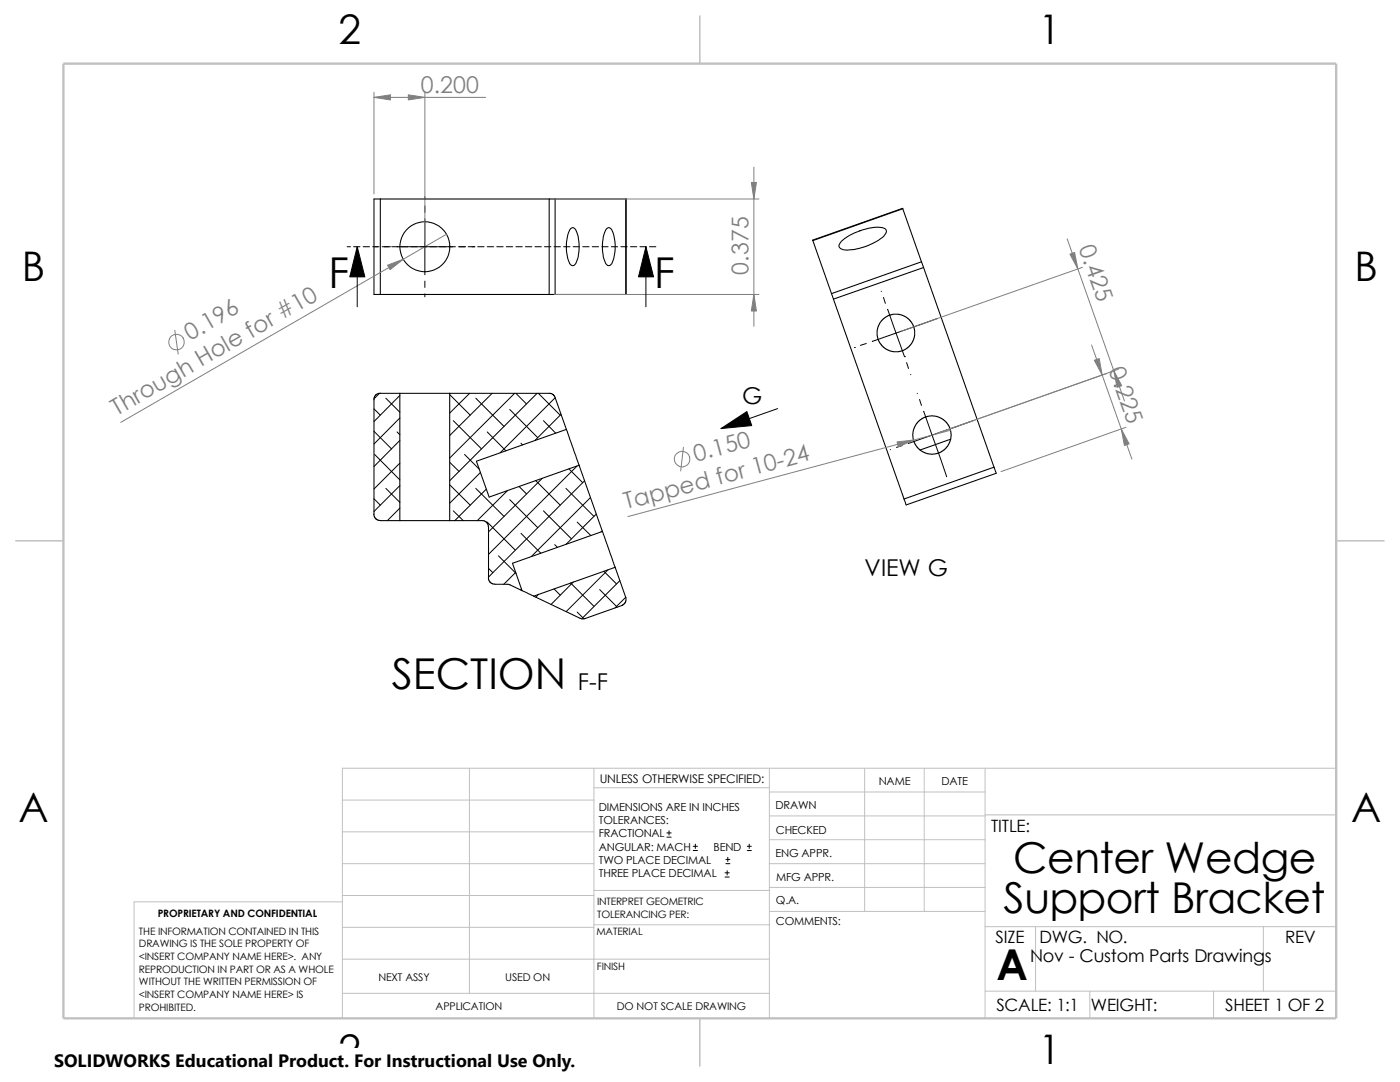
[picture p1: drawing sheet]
<svg xmlns="http://www.w3.org/2000/svg" width="279mm" height="216mm" viewBox="0 0 279 216" stroke-linecap="round" stroke-linejoin="round" font-family="sans-serif">
<g fill="none" stroke="#c0c0c0" stroke-width=".2">
<path d="M68.3 159.6h50.2M93.7 153.3v44.9M118.5 153.3v49.9M118.5 157.2h35M153.5 153.3v49.9M153.5 158h43.1M172.6 153.3v28.6M184.4 153.3v28.6M196.6 153.3v49.9M266.7 153.3h-198.4v49.9M68.3 178.7h50.2M68.3 172.3h50.2"/>
<path d="M68.3 166h50.2M68.3 180h-41.5v23.2M118.5 177.7h35.1M153.5 167.6h43.1M153.5 162.8h43.1M153.5 172.3h43.1M153.5 177.1h43.1M196.6 162.6h70.1M68.3 198.2h85.2M68.3 191.4h85.2M68.3 185h50.2M118.5 184.5h35.1"/>
<path d="M153.6 181.9h43M196.6 197.8h70.1M196.6 184.9h70.1M206.7 184.9v12.9M217.5 197.8v5.4M242.2 197.8v5.4M252.1 184.9v12.9"/>
</g>
<path d="M139.7 3.2v9.5M3.1 107.9h9.6M266.7 107.9h9.5M139.7 203.2v9.5" fill="none" stroke="#c0c0c0" stroke-width=".21"/>
<path d="M12.7 12.7h254v190.5h-254z" fill="none" stroke="#c0c0c0" stroke-width=".47"/>
<g fill="none" stroke="#000" stroke-width=".21">
<path d="M75.9 39.7h-1.3v19.1h1.3M75.9 39.7v19.1M75.9 39.7h33.7M109.6 39.7v19.1M109.6 39.7h1.2M110.8 39.7h14.1M110.8 39.7v19.1M124.9 39.7v19.1M75.9 58.8h33.7M109.6 58.8h1.2M110.8 58.8h14.1M113.9 45.6l.5-.2a3.3 3.3 0 0 1 1.1 2.8 6 6 0 0 1-.9 4.8h-.4a2.64 2.64 0 0 1-1-2.2 7.9 7.9 0 0 1 .7-5.2z"/>
<path d="M121.1 45.6l.5-.2a2.84 2.84 0 0 1 1 2.3 7.7 7.7 0 0 1-.7 5.1l-.5 .2a2.64 2.64 0 0 1-1-2.2 7.9 7.9 0 0 1 .7-5.2zM162.2 48l3.7 10.6M165.9 58.6l.4 1.1M166.3 59.7l14.1 39.9M168 48.1a11.9 11.9 0 0 1 8.1-2.7 .79 .79 0 0 1 .8 .6 .79 .79 0 0 1-.3 .9 11.3 11.3 0 0 1-8.3 2.9 .82 .82 0 0 1-.8-.5 .82 .82 0 0 1 .3-1zM180.2 41.7l-18 6.3M180.2 41.7l3.7 10.5M183.9 52.2l.4 1.2M183.9 52.2l-18 6.4M184.3 53.4l-18 6.3M184.3 53.4l14.1 39.8M75.9 78.4l-.8 .3-.5 .7v23.2"/>
<path d="M75.9 78.5h3.9M79.8 78.5v25.4M79.8 78.5h9.9M89.7 78.5h20.2l.5 .2 .4 .6M89.7 78.5v25.4M110.8 79.3l2.2 6.4M177.5 62.9l1.8-.2 .9 .2 .7 .4 .8 .7 .7 1.2 .1 1.7-.2 1-.4 .7-.6 .7-1.3 .7-1.7 .2-.9-.3-.7-.3-.8-.7-.7-1.2-.2-1.7 .3-1 .4-.7 .6-.7 1.3-.7M113 85.7l2.6 7.1M113 85.7l-17.9 6.3 2.5 7.2 18-6.4M115.6 92.8l4.6 13.2M184.7 83.2l1.5-.2 1.3 .3 .8 .4 .5 .5 .8 1.3 .2 1.5-.3 1.3-.4 .8-.5 .6-1.3 .7-1.5 .2-1.3-.3-.8-.4-.6-.5-.7-1.3-.2-1.5 .3-1.3 .4-.8 .5-.6 .7-.4 .6-.3M189.7 87.6l-6.1 2.2"/>
<path d="M198.4 93.2l-18 6.4M198.4 93.2l.4 1.2-18 6.4-.4-1.2M74.6 102.6l.3 .8 .7 .4 4.2 .1M79.8 103.9h9.9M89.7 103.9h6.8l.7 .4 .3 .9v10.1M97.5 115.3l.2 .8 .6 .4 3.2 .1 2.7 1.3M104.2 117.9l2.3 1.1M120.2 106l-17.9 6.4 1.9 5.5M120.2 106l2.6 7.2M122.8 113.2l2.1 6.1-.1 .9-.7 .6-7.4 2.6h-1l-9.2-4.4M122.8 113.2l-16.3 5.8"/>
<circle cx="84.8" cy="49.2" r="5"/>
</g>
<g fill="none" stroke="#000" stroke-width=".2">
<path d="M84.8 39.2v.6M69.3 49.2h.6M70.6 49.2h1.2M71.3 49.2v12M72.5 49.2h1.2M74.4 49.2h1.2M76.3 49.2h1.6M78.2 49.2h12.7M84.8 41.1v1.3M84.8 43.6v11.2M84.8 56.1v1.3M84.8 58.6v.6"/>
<path d="M91.5 49.2h1.4M93.4 49.2h1.4M95.3 49.2h1.3M97.2 49.2h1.3M99.1 49.2h1.3M101 49.2h1.3M103 49.2h1.2M104.9 49.2h1.2M106.8 49.2h1.2M108.7 49.2h1.2M110.6 49.2h1.2M112.5 49.2h1.2"/>
<path d="M114.4 49.2h1.3M116.3 49.2h1.3M118.2 49.2h1.3M120.1 49.2h1.3M122 49.2h1.3M123.9 49.2h1.3M125.8 49.2h1.3M127.7 49.2h1.3M128.9 49.2v12M129.6 49.2h1.3M175.9 58.1v.1M176.3 59.4l.4 1.1"/>
<path d="M75.7 78.5l-1.1 1.1M77 79.5l2.8 2.8M79.8 78.9l-5.2 5.2M89.7 78.7l4.2 4.1M93.7 78.5l-4 3.9M95 79.5l5.6 5.6M98.2 78.5l-8.5 8.4M102.7 78.5l-13 12.9M103 78.5l2.1 2.1M107.2 78.5l-17.5 17.4M107.4 78.5l4.4 4.3M110.8 79.4l-11 10.9"/>
<path d="M170.5 69.3h.1M172.9 68.5l-1.2 .4M177.1 61.7l1.7 4.8M178.8 66.5l-4.7 1.6M178.8 66.5l1.7 4.7M180.5 71.2h.1M180.9 72.3l.4 1.2M181.7 74.7l.1 .1M183 78.5h.1M183.5 79.7l.4 1.2M187.1 63.5l-8.3 3M74.6 99.5l1.3 1.3"/>
<path d="M74.6 86.1l3.5 3.5M74.6 81.6l1.3 1.2M74.8 90.7l5 5.1M77 97.5l2.8 2.7M79.2 86.2l.6 .5M79.8 83.4l-5.2 5.2M79.8 87.9l-5.2 5.2M79.8 92.4l-5.2 5.2M79.8 96.9l-5.2 5.2M89.7 96.7l4.2 4.1M89.7 92.2l1.9 1.9M90.5 83.9l5.6 5.7"/>
<path d="M92.7 90.7l2.9 2.9M95 97.5l5.6 5.5M95.9 94.3l-6.2 6.1M97 97.6l-6.2 6.3M97.2 86.2l3.8 3.8M101.3 97.9l-6.1 6M101.7 99.7l5.6 5.6M101.7 81.7l5.6 5.6M103.6 97.1l1.5 1.5M104 88.4l.3 .4M106.9 95.9l4.9 4.9M108.2 95.5l-10.7 10.6"/>
<path d="M108.5 83.9l2.4 2.5M112 82.7l-5.2 5.2M112.9 97.5l5.6 5.5M113.5 93.6l2.8 2.7M115.1 93l-17.6 17.6M116.7 95.9l-19.2 19.2M117.9 99.3l-11.9 11.7M155.2 81.5l-11.3 4M177.7 89.7h.1M180.1 88.9l-1.2 .4M184.3 82.1l1.7 4.7M186 86.8l-4.7 1.7"/>
<path d="M186 86.8l2.9 8.3M194.3 83.9l-8.3 2.9M79.8 101.4l-2.5 2.5M90.5 101.9l2 2M97.2 104.2l5.6 5.6M97.5 113.4l.8 .9M99.5 110.9l3.5 3.5M102.9 114.2l-2.4 2.4M104 106.4l3.9 4M104.1 117.5l-.2 .2M107.5 118.6l-.6 .6M108.5 101.9l5.5 5.6"/>
<path d="M110.6 117.5l1.2 1.2M110.7 108.7l.6 .5M113.9 116.3l4.6 4.7M114.4 116.1l-4.4 4.5M115.2 104.2l2.7 2.6M119 102.6l-6 6M119.7 117.6l3.5 3.6M120.2 105.9l-.3 .2M120.5 114l2.5 2.5M121.4 113.7l-8.4 8.3M123.7 115.9l-7.6 7.6M124.9 119.2l-2.1 2.1"/>
<path d="M115.2 122.1l1.3 1.4M133.1 167h.8M133.1 166.2h.8M133.5 165.8v.8M138.3 169.7h.9M138.3 168.9h.9M138.8 168.4v.9M144.7 175h.8M144.7 174.2h.8M144.9 172.3h.8M144.9 171.5h.8M145.1 173.7v.9"/>
<path d="M145.2 171.1v.8M149.1 169.7h.8M149.1 168.9h.8M149.5 168.4v.9"/>
</g>
<path d="M71.3 49.2l1.5 6h-3zM128.9 49.2l1.5 6h-3zM143.9 85.5l5.2-3.4 .9 2.8z" fill="#000" stroke="#000" stroke-width=".2"/>
<g fill="none" stroke="#808080" stroke-width=".2">
<path d="M74.6 19.4h22.3M74.6 18.4v20.3M84.8 18.4v29.8M110.6 39.7h40.9M150.5 33.4v31.7M89.1 46.7l-65 37.6M110.6 58.8h40.9M213 47.7l11.4 32.3M216 53.3l-36.2 12.8M34.9 65.9l.7 4.8M217.8 68.8l8.1 22.8M223.2 73.7l-36.2 12.8 33.9-12"/>
<path d="M136.4 89.2l-.6 4.8M189.7 85.9l-64.4 17.2M224.7 85.3l-24.9 8.8"/>
<circle cx="35.2" cy="68.2" r="1.56"/>
<circle cx="136.1" cy="91.6" r="1.56"/>
</g>
<g fill="#808080" stroke="#808080" stroke-width=".2">
<path d="M74.6 19.4l3.3-.5v1z"/>
<path d="M81.5 18.9l3.3 .5-3.3 .5z"/>
<path d="M77.3 52.9l3.2-1.2-2.6 2.1z"/>
<path d="M150.5 58.8l.5 3.3h-1.1z"/>
<path d="M149.9 36.4h1.1l-.5 3.3z"/>
<path d="M218.4 71.9l1-.4 .6 3.3z"/>
<path d="M223.8 85.6l1.5 3-.9 .3z"/>
<path d="M213.5 50.7l1-.3 .6 3.2z"/>
<path d="M222.3 74l1.6 3-1 .3z"/>
<path d="M179 88.2l3.4-.4-3.1 1.4z"/>
</g>
<path d="M10.8 209.2h104.1v6.7h-104.1z" fill="#fff"/>
<g font-size="8.5">
<text x="65.5" y="57.4">F</text>
<text x="130.6" y="57.4">F</text>
<text x="78.2" y="137.5">SECTION</text>
<text x="202.2" y="174.1">Center Wedge</text>
<text x="200.3" y="182.2">Support Bracket</text>
<text x="198.8" y="195.5">A</text>
</g>
<g font-size="8.1">
<text x="67.6" y="8.8">2</text>
<text x="207.3" y="8.8">1</text>
<text x="4.4" y="56.1">B</text>
<text x="270.3" y="56.1">B</text>
<text x="3.7" y="164.1">A</text>
<text x="269.6" y="164.1">A</text>
<text x="67.6" y="212.3">2</text>
<text x="207.3" y="212.3">1</text>
</g>
<g font-size="4.6" fill="#808080">
<text x="84" y="18.5">0.200</text>
<text x="215.2" y="49.5" transform="rotate(70 215.2 49.5)">0.425</text>
<text x="149.4" y="54.8" transform="rotate(-90 149.4 54.8)">0.375</text>
<text x="38" y="68.1" transform="rotate(-30 38 68.1)">0.196</text>
<text x="221.2" y="73.9" transform="rotate(70 221.2 73.9)">0.225</text>
<text x="23.3" y="83" transform="rotate(-30 23.3 83)">Through Hole for #10</text>
<text x="138.9" y="92.1" transform="rotate(-15 138.9 92.1)">0.150</text>
<text x="125" y="101.6" transform="rotate(-15 125 101.6)">Tapped for 10-24</text>
</g>
<g font-size="4.6">
<text x="148.1" y="80.7">G</text>
<text x="172.6" y="115">VIEW G</text>
<text x="115.3" y="137.6">F-F</text>
</g>
<text font-size="3.6" x="10.8" y="213">SOLIDWORKS Educational Product. For Instructional Use Only.</text>
<text font-size="3.5" x="205.6" y="191.9">Nov - Custom Parts Drawings</text>
<g font-size="3.4">
<text x="197.8" y="166">TITLE:</text>
<text x="198.7" y="188.1">SIZE</text>
<text x="207.5" y="188.1">DWG. NO.</text>
<text x="256.5" y="188.2">REV</text>
<text x="198.8" y="201.7">SCALE: 1:1</text>
<text x="217.7" y="201.8">WEIGHT:</text>
<text x="244.5" y="201.7">SHEET 1 OF 2</text>
</g>
<text font-size="2.4" x="119.7" y="156.2">UNLESS OTHERWISE SPECIFIED:</text>
<g font-size="2.2">
<text x="119.5" y="161.8">DIMENSIONS ARE IN INCHES</text>
<text x="154.8" y="161.5">DRAWN</text>
<text x="175.4" y="156.7">NAME</text>
<text x="187.9" y="156.7">DATE</text>
<text x="119.5" y="164.4">TOLERANCES:</text>
<text x="119.5" y="167.1">FRACTIONAL</text>
<text x="154.8" y="166.3">CHECKED</text>
<text x="119.5" y="172.4">TWO PLACE DECIMAL</text>
<text x="119.5" y="169.8">ANGULAR: MACH</text>
<text x="142.4" y="169.8">BEND</text>
<text x="154.8" y="171">ENG APPR.</text>
<text x="119.5" y="175">THREE PLACE DECIMAL</text>
<text x="154.9" y="175.7">MFG APPR.</text>
<text x="154.9" y="184.7">COMMENTS:</text>
<text x="154.9" y="180.5">Q.A.</text>
</g>
<g font-size="2.1">
<text x="75.5" y="195.7">NEXT ASSY</text>
<text x="100.8" y="195.7">USED ON</text>
<text x="86.9" y="201.5">APPLICATION</text>
<text x="123.1" y="201.6">DO NOT SCALE DRAWING</text>
</g>
<g font-size="2">
<text x="31.5" y="183">PROPRIETARY AND CONFIDENTIAL</text>
<text x="119.2" y="180.6">INTERPRET GEOMETRIC</text>
<text x="119.2" y="183.1">TOLERANCING PER:</text>
<text x="27.7" y="186.5">THE INFORMATION CONTAINED IN THIS</text>
<text x="27.7" y="189.1">DRAWING IS THE SOLE PROPERTY OF</text>
<text x="27.7" y="191.6">&lt;INSERT COMPANY NAME HERE&gt;. ANY</text>
<text x="119" y="186.6">MATERIAL</text>
<text x="27.7" y="194.1">REPRODUCTION IN PART OR AS A WHOLE</text>
<text x="27.7" y="196.6">WITHOUT THE WRITTEN PERMISSION OF</text>
<text x="119.1" y="193.5">FINISH</text>
<text x="27.7" y="199.1">&lt;INSERT COMPANY NAME HERE&gt; IS</text>
<text x="27.7" y="201.7">PROHIBITED.</text>
</g>
</svg>
